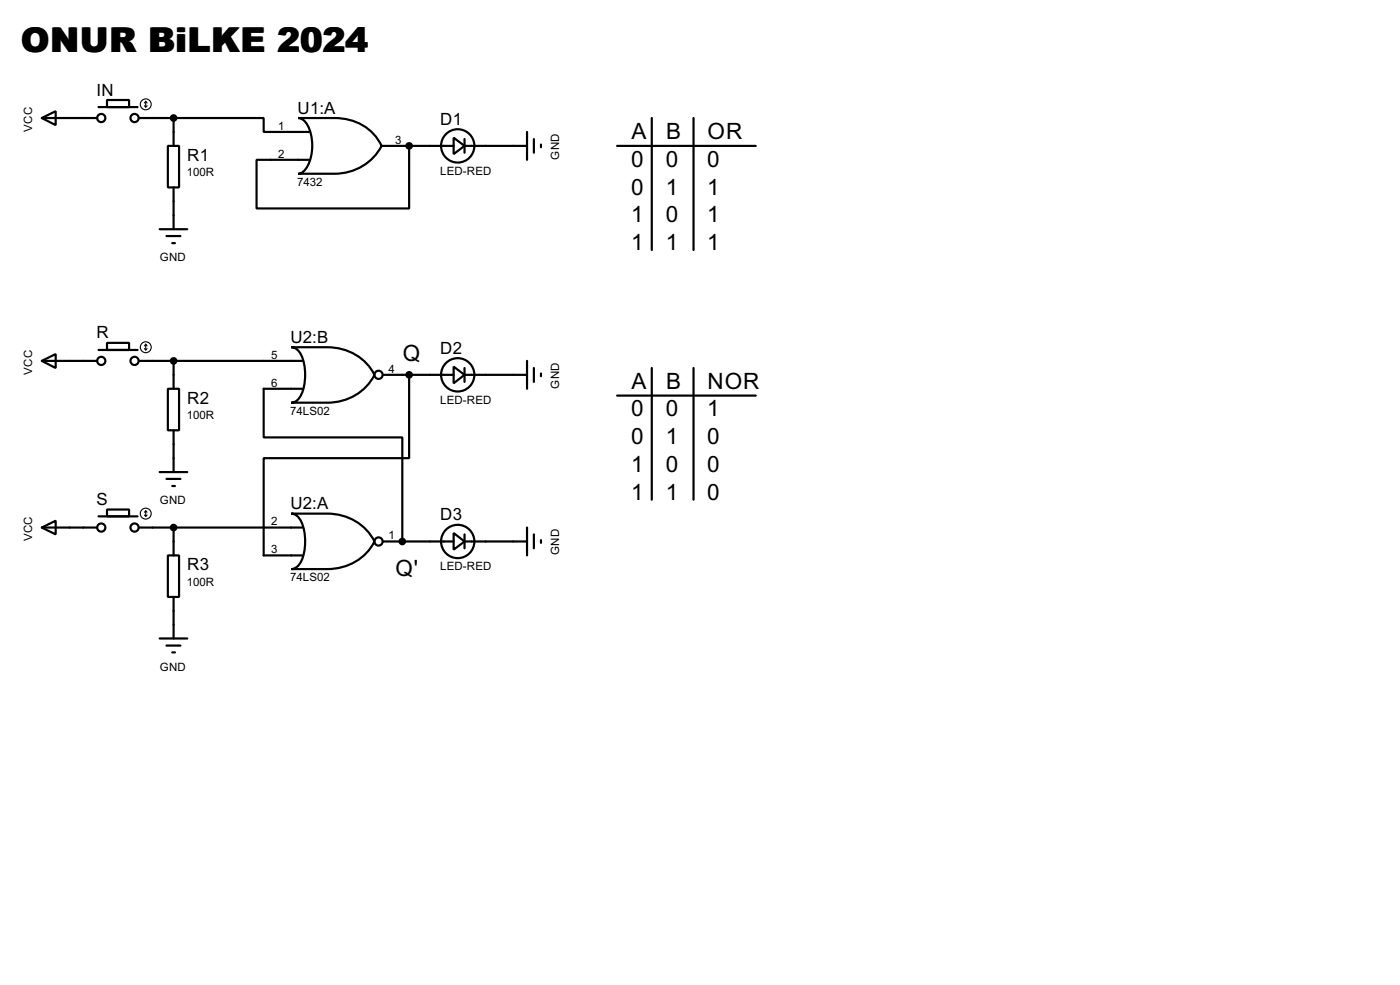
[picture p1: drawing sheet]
<svg xmlns="http://www.w3.org/2000/svg" width="256mm" height="180mm" viewBox="0 0 256 180" stroke-linecap="round" stroke-linejoin="round" font-family="sans-serif">
<g fill="none" stroke="#000" stroke-width=".4">
<path d="M18.1 19.6h7.1M19.6 18.3h4.1v1.3h-4.1zM7.7 21.6l2.5-1.2v2.5zM7.7 21.6h10.1M25.5 21.6h6.3M30.8 26.7h2v7.6h-2zM31.8 21.6h16.5v2.6h8.4M31.8 21.6v5.1M31.8 34.3v7.7M54.7 21.6h6.6a9.2 9.2 0 0 1 8.6 5.1 9.6 9.6 0 0 1-8.6 5.1h-6.6a2.32 2.32 0 0 0 1.7-1.5 8.4 8.4 0 0 0-.4-7.9l-.9-.7zM69.9 26.7h13.2M75 26.7v11.5h-28v-8.9h9.7"/>
<path d="M83.1 25.2l2 1.5-2 1.5zM85.1 26.7h11.5M85.1 25.5v2.5M96.6 24.2v5.1M97.8 25.5v2.5M99.1 26.5v.5M113.1 26.7h25.4M119.4 21.6v24.2M127.1 21.6v24.2M29.3 42h5M30.5 43.2h2.6M31.6 44.5h.5"/>
<path d="M7.7 66.1l2.5-1.3v2.6zM7.7 66.1h10.1M18.1 64.1h7.1M19.6 62.8h4.1v1.3h-4.1zM25.5 66.1h29.9M30.8 71.2h2v7.6h-2zM31.8 66.1v5.1M31.8 78.8v7.6M53.4 63.6h6.6a9.5 9.5 0 0 1 8.6 5 9.5 9.5 0 0 1-8.6 5.1h-6.6a2.2 2.2 0 0 0 1.8-1.5 9.2 9.2 0 0 0-.4-7.8l-.9-.7zM55.4 71.2h-7.1v8.9h25.4v19M70.2 68.6h12.9M75 68.6v15.3h-26.7v17.8h7.1"/>
<path d="M83.1 67.1l2 1.5-2 1.6zM85.1 68.6h11.5M85.1 67.4v2.5M96.6 66.1v5.1M97.8 67.4v2.5M99.1 68.4v.5M113.1 72.4h25.4M119.4 67.4v24.1M127.1 67.4v24.1M7.7 96.6l2.5-1.3v2.5zM7.7 96.6h10.1M18.1 94.5h7.1"/>
<path d="M19.6 93.3h4.1v1.2h-4.1zM25.5 96.6h29.9M29.3 86.4h5M30.5 87.7h2.6M31.6 89h.5M31.8 96.6v5.1M53.4 94h6.6a9.5 9.5 0 0 1 8.6 5.1 9.5 9.5 0 0 1-8.6 5.1h-6.6a2.19 2.19 0 0 0 1.8-1.5 9.2 9.2 0 0 0-.4-7.8l-.9-.8zM70.2 99.1h12.9M83.1 97.6l2 1.5-2 1.5zM85.1 99.1h11.5M85.1 97.8v2.6M96.6 96.6v5.1"/>
<path d="M97.8 97.8v2.6M99.1 98.9v.5M29.3 116.9h5M30.5 118.2h2.6M30.8 101.7h2v7.6h-2zM31.6 119.4h.5M31.8 109.3v7.6"/>
<circle cx="18.5" cy="21.6" r=".75"/>
<circle cx="24.6" cy="21.6" r=".75"/>
<circle cx="83.8" cy="26.7" r="3.1"/>
<circle cx="18.5" cy="66.1" r=".75"/>
<circle cx="24.6" cy="66.1" r=".75"/>
<circle cx="69.3" cy="68.6" r=".75"/>
<circle cx="83.8" cy="68.6" r="3.1"/>
<circle cx="18.5" cy="96.6" r=".75"/>
<circle cx="24.6" cy="96.6" r=".75"/>
<circle cx="69.3" cy="99.1" r=".75"/>
<circle cx="83.8" cy="99.1" r="3.1"/>
</g>
<g fill="#000">
<circle cx="75" cy="26.7" r=".2"/>
<circle cx="73.7" cy="99.1" r=".2"/>
</g>
<g fill="none" stroke="#000" stroke-width=".2">
<path d="M26.5 19.4l.2 .2M26.7 18.6v1M26.7 18.6l-.2 .3M26.7 18.6l.3 .3M27 19.4l-.3 .2M26.5 63.8l.2 .3M26.7 63v1.1M26.7 63l-.2 .3M26.7 63l.3 .3M27 63.8l-.3 .3M26.5 94.3l.2 .2M26.7 93.5v1"/>
<path d="M26.7 93.5l-.2 .3M26.7 93.5l.3 .3M27 94.3l-.3 .2"/>
<circle cx="26.7" cy="19.1" r="1"/>
<circle cx="26.7" cy="63.6" r="1"/>
<circle cx="26.7" cy="94" r="1"/>
</g>
<g fill="#000" stroke="#000" stroke-width=".4">
<circle cx="31.8" cy="21.6" r=".5"/>
<circle cx="74.9" cy="26.7" r=".5"/>
<circle cx="31.8" cy="66.1" r=".5"/>
<circle cx="74.9" cy="68.6" r=".5"/>
<circle cx="31.8" cy="96.6" r=".5"/>
<circle cx="73.7" cy="99.1" r=".5"/>
</g>
<text font-size="8.9" x="3.8" y="9.5">ONUR BiLKE 2024</text>
<g font-size="4.6">
<text x="115.7" y="25.4">A</text>
<text x="122" y="25.4">B</text>
<text x="129.6" y="25.4">OR</text>
<text x="115.6" y="30.5">0</text>
<text x="115.6" y="35.6">0</text>
<text x="122" y="30.5">0</text>
<text x="122" y="35.6">1</text>
<text x="129.6" y="30.5">0</text>
<text x="129.6" y="35.6">1</text>
<text x="115.6" y="40.7">1</text>
<text x="122" y="40.7">0</text>
<text x="129.6" y="40.7">1</text>
<text x="115.6" y="45.8">1</text>
<text x="122" y="45.8">1</text>
<text x="129.6" y="45.8">1</text>
<text x="73.8" y="66.1">Q</text>
<text x="115.7" y="71.2">A</text>
<text x="122" y="71.2">B</text>
<text x="129.6" y="71.2">NOR</text>
<text x="115.6" y="76.2">0</text>
<text x="122" y="76.2">0</text>
<text x="129.6" y="76.2">1</text>
<text x="115.6" y="81.3">0</text>
<text x="122" y="81.3">1</text>
<text x="129.6" y="81.3">0</text>
<text x="115.6" y="86.4">1</text>
<text x="122" y="86.4">0</text>
<text x="129.6" y="86.4">0</text>
<text x="115.6" y="91.5">1</text>
<text x="122" y="91.5">1</text>
<text x="129.6" y="91.5">0</text>
<text x="72.5" y="105.5">Q'</text>
</g>
<g font-size="3.5">
<text x="17.7" y="17.5">IN</text>
<text x="54.5" y="20.8">U1:A</text>
<text x="80.7" y="22.9">D1</text>
<text x="34.3" y="29.4">R1</text>
<text x="17.7" y="62">R</text>
<text x="53.2" y="62.8">U2:B</text>
<text x="80.7" y="64.8">D2</text>
<text x="34.3" y="73.9">R2</text>
<text x="17.7" y="92.5">S</text>
<text x="53.2" y="93.2">U2:A</text>
<text x="80.7" y="95.2">D3</text>
<text x="34.3" y="104.4">R3</text>
</g>
<g font-size="2.4">
<text x="51" y="23.8">1</text>
<text x="5.9" y="24.1" transform="rotate(-90 5.9 24.1)">VCC</text>
<text x="51" y="28.9">2</text>
<text x="72.4" y="26.3">3</text>
<text x="102.5" y="29.2" transform="rotate(-90 102.5 29.2)">GND</text>
<text x="34.3" y="32.3">100R</text>
<text x="54.5" y="34">7432</text>
<text x="80.6" y="31.9">LED-RED</text>
<text x="29.3" y="47.8">GND</text>
<text x="49.7" y="65.6">5</text>
<text x="5.9" y="68.6" transform="rotate(-90 5.9 68.6)">VCC</text>
<text x="49.7" y="70.8">6</text>
<text x="71.2" y="68.2">4</text>
<text x="102.5" y="71.1" transform="rotate(-90 102.5 71.1)">GND</text>
<text x="34.3" y="76.8">100R</text>
<text x="53.2" y="75.9">74LS02</text>
<text x="80.6" y="73.9">LED-RED</text>
<text x="29.3" y="92.3">GND</text>
<text x="5.9" y="99.1" transform="rotate(-90 5.9 99.1)">VCC</text>
<text x="49.7" y="96.2">2</text>
<text x="49.7" y="101.2">3</text>
<text x="71.2" y="98.7">1</text>
<text x="102.5" y="101.6" transform="rotate(-90 102.5 101.6)">GND</text>
<text x="34.3" y="107.3">100R</text>
<text x="53.2" y="106.4">74LS02</text>
<text x="80.6" y="104.4">LED-RED</text>
<text x="29.3" y="122.8">GND</text>
</g>
</svg>
